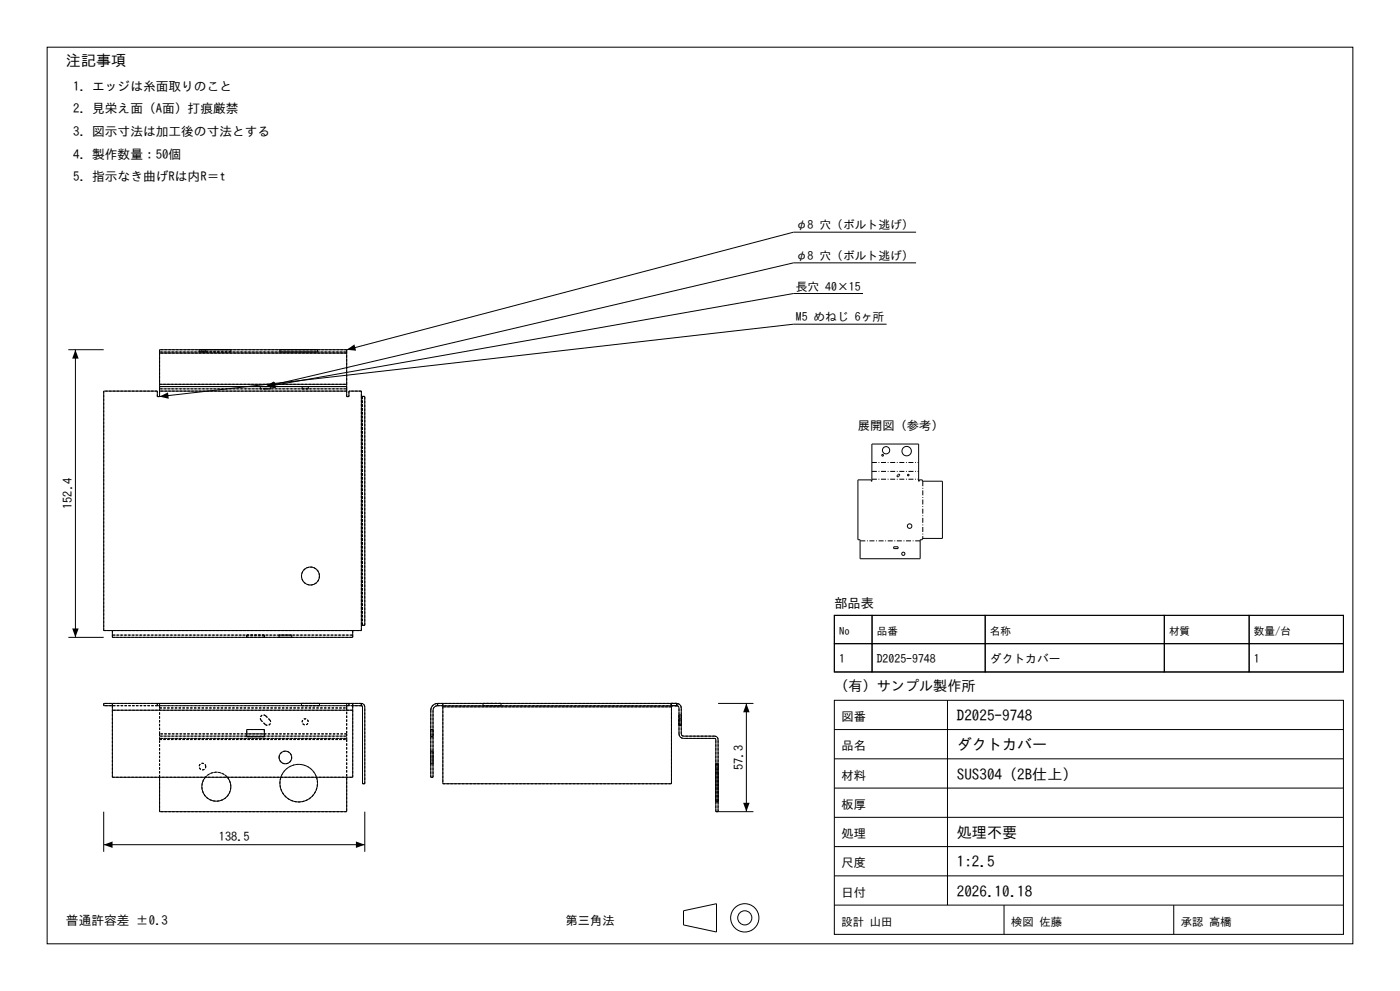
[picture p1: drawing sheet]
<svg xmlns="http://www.w3.org/2000/svg" width="420mm" height="297mm" viewBox="0 0 420 297" stroke-linecap="round" stroke-linejoin="round" font-family="sans-serif">
<g fill="none" stroke="#000" stroke-width=".3">
<path d="M14.1 14.1h391.8v268.8h-391.8zM274.8 69.6h-36.7l-134.1 35.2M274.8 78.8h-36.7l-158.4 37.1M258.9 88h-20.8l-158.1 27.9M266 97.2h-27.9l-190.2 21.7M20.5 104.8h10.6M22.6 104.8v86.2M47.9 115.9v1.3M47.9 115.2v.7M47.9 105.8v-1h56.1v1M47.9 105.8v9.4M47.9 117.2v1.7"/>
<path d="M47.9 117.2h56.1M47.9 115.9h56.1M47.9 115.2h56.1M47.9 105.8h56.1M59.7 104.8h9.6M78.1 115.9h1.6M79.7 115.9h1.5M84 104.8h11.3M90.6 115.9h1.9M104 115.2v.7M104 115.9v1.3M104 117.2v1.7h.7v-1.7h3.7v71.8h-77.3v-71.8h16.1v1.7h.7"/>
<path d="M104 105.8v9.4M108.4 118.8h1v68.6h-1M261.6 133.1h14v11.1h.2v-.4h.9v.4h6v17.2h-6v.4h-.7v5.7h-18v-5.7h-.6v-18h4v.4h.2zM269.5 142.2a.24 .24 0 0 1 .3 0 .24 .24 0 0 1 0 .3l-.3 .3a.24 .24 0 0 1-.3 0 .24 .24 0 0 1 0-.3zM268.1 163.9h1.3v.5h-1.3zM20.5 191h10.6M33.7 189v2h72.1v-2M250.3 184.4h11.3v8.5h-11.3zM250.3 192.9h11.3v8.5h-11.3zM250.3 184.4h152.7v17h-152.7zM261.6 184.4h34v8.5h-34zM261.6 192.9h34v8.5h-34z"/>
<path d="M295.6 184.4h53.7v8.5h-53.7zM295.6 192.9h53.7v8.5h-53.7zM349.3 184.4h25.4v8.5h-25.4zM349.3 192.9h25.4v8.5h-25.4zM374.7 184.4h28.3v8.5h-28.3zM374.7 192.9h28.3v8.5h-28.3zM33.7 210.8v2.1M33.7 212.9h72.1M33.7 212.9v20h72.1v-20M74 219.9h5.3M74 218.6h5.3v2.2h-5.3zM90.4 210.8h5.4"/>
<path d="M105.8 210.8v2.1M105.8 211.5h2.6M108.4 210.8a1.02 1.02 0 0 1 1 1v23.1h-.6v-23.1l-.4-.3M108.4 210.8v.7M108.4 210.8h-77.3v.7h2.6M131.3 210.8a2.04 2.04 0 0 0-2.1 2.1v20h.7v-20a1.36 1.36 0 0 1 1.4-1.4M131.3 211.5h1.5M131.3 210.8h71.7M131.3 210.8v.7M132.8 210.8v1M132.8 211.8v23.1h68.6v-23.1M132.8 211.8h68.6"/>
<path d="M201.4 210.8v1M201.4 211.5h1.6M203 211.5l.4 .1 .3 .6v7.7a1.36 1.36 0 0 0 1.4 1.4l9.5 .1 .1 21.9h11.3M203 210.8a1.36 1.36 0 0 1 1.4 1.4v7.7l.3 .6 9.7 .1a1.02 1.02 0 0 1 1 1v21.7M203 210.8v.7M215.4 210.8h10.6M223.9 210.8v32.5M250.3 209.9h152.7v70.1h-152.7zM250.3 218.6h152.7M284.2 209.9v61.4M47.9 232.9v10.4h56.1v-10.4M61.6 232.9a4.4 4.4 0 0 0 .3 6 4.4 4.4 0 0 0 6 0 4.4 4.4 0 0 0 .3-6"/>
<path d="M84.2 232.9a5.6 5.6 0 0 0 5.4 7.5 5.6 5.6 0 0 0 5.4-7.5M250.3 236.2h152.7M250.3 227.4h152.7M31.1 243.3v12M31.1 253.2h78.3M109.4 243.3v12M250.3 253.7h152.7M250.3 245h152.7M205.1 273l9.8-2.2v8.5l-9.8-2.1zM250.3 271.3h152.7M250.3 262.5h152.7M301.2 271.3v8.7"/>
<path d="M352.1 271.3v8.7"/>
<circle cx="264.8" cy="136.4" r=".25"/>
<circle cx="265.8" cy="134.9" r="1.09"/>
<circle cx="272" cy="135.2" r="1.41"/>
<circle cx="272.5" cy="142.4" r=".23"/>
<circle cx="272.9" cy="157.7" r=".68"/>
<circle cx="93.1" cy="172.6" r="2.7"/>
<circle cx="271" cy="166" r=".48"/>
<circle cx="85.6" cy="227" r="1.9"/>
<circle cx="223.4" cy="275.1" r="4.2"/>
<circle cx="223.4" cy="275.1" r="2.12"/>
</g>
<g fill="none" stroke="#000" stroke-width=".3" stroke-dasharray=".7 .4" stroke-linecap="butt">
<path d="M31.1 117.2v71.8M47.2 117.2h-16.1M47.2 118.9v-1.7M47.9 118.9h-.7M47.9 117.2v1.7M47.9 105.5v-.7M47.9 105.8v-.3M47.9 105.8v9.4M47.9 116.5v-1.3M47.9 117.2v-.7M47.9 116.5h56.1M47.9 115.2h56.1"/>
<path d="M47.9 105.5h56.1M59.7 105.5h2M59.7 104.8h2M59.7 104.8v.7M60.5 105.5h8.8M60.5 104.8h8.8M60.5 104.8v.7M61.7 105.5h-2M61.7 104.8h-1.2M61.7 105.5v-.7M69.3 105.5h-8.8M69.3 105.5v-.7"/>
<path d="M78.1 116.5h.3M78.1 115.9h.3M78.1 115.9v.6M79.6 116.5h-1.2M79.6 116.5h1.6M79.6 115.9h-1.2M79.6 115.9h.1M79.7 116.5h-1.6M79.7 116.5h1.2M79.7 115.9h1.2M80.9 115.9h.3M81.2 116.5h-.3"/>
<path d="M81.2 115.9h-3.1M81.2 115.9v.6M84 105.5h11.3M84 104.8h11.3M84 104.8v.7M90.6 116.5h1.9M90.6 115.9h1.9M90.6 115.9v.6M92.5 116.5h-1.9M92.5 116.5v-.6M95.3 105.5h-11.3M95.3 105.5v-.7"/>
<path d="M104 117.2h-56.1M104 118.9v-1.7M104 117.2v-.7M104 116.5v-1.3M104 115.2v-9.4M104 105.8v-.3M104 105.5v-.7M104 116.5h-56.1M104 105.8h-56.1M104 105.5h-56.1M104 104.8h-56.1M104.7 117.2v1.7"/>
<path d="M104.7 118.9h-.7M108.4 118.8v68.6M108.4 118.8v-1.6M108.4 117.2h-3.7M108.4 118.8h.4M108.8 118.8v68.6M108.8 118.8h.6M95.8 172.6a2.7 2.7 0 0 1-3.8 2.5 2.7 2.7 0 0 1-.6-4.5 2.7 2.7 0 0 1 4.3 1.3l.1 .7M31.1 189h2.6M33.7 189v1.3M33.7 190.3v.7M33.7 190.3h72.1"/>
<path d="M33.7 191h72.1M74 190.3h5.3M74 191h5.3M74 190.3v.7M79.3 190.3h-5.3M79.3 191h-5.3M79.3 190.3v.7M83.7 190.3h3.8M83.7 191h3.8M83.7 190.3v.7M87.5 190.3h-3.8M87.5 191h-3.8"/>
<path d="M87.5 191v-.7M105.8 189h-72.1M105.8 189h2.6M105.8 190.3h-72.1M105.8 189v1.3M105.8 190.3v.7M108.4 189v-1.6M108.4 187.4h.4M108.8 187.4h.6M108.8 187.4v-68.6M109.4 187.4v-68.6M31.1 211.5v-.7"/>
<path d="M33.7 210.8v.7M33.7 211.5v1.4M33.7 212.9v20M47.2 211.5h-16.1M47.2 210.8h-16.1M47.2 211.5v-.7M47.9 211.5h-.7M47.9 210.8h-.7M47.9 211.5v-.7M47.9 212.2v-1.4M47.9 219.9v-7.7M47.9 219.9v1.4"/>
<path d="M47.9 211.5v.7M47.9 212.2h56.1M74 218.6h5.3M74 219.9h-26.1M79.3 218.6v2.2M79.6 217.1l-1.2-1.2M79.6 217.1a.96 .96 0 0 0 1.3 0 .96 .96 0 0 0 0-1.4M79.7 214.5a.96 .96 0 0 0-1.3 0 .96 .96 0 0 0 0 1.4M79.7 214.5l1.2 1.2M90.4 211.5h5.4M90.4 210.8h5.4M90.4 210.8v.7"/>
<path d="M92.5 216.3a.92 .92 0 0 0-1.3-.8 .92 .92 0 0 0-.3 1.5 .92 .92 0 0 0 1.5-.2l.1-.5M95.8 211.5h-5.4M95.8 211.5v-.7M104 211.5h-56.1M104 211.5v.7M104 211.5v-.7M104 212.2v7.7M104 219.9v1.4M104 212.2v-1.4M104 219.9h-24.7M104 219.9h-56.1M104.7 211.5h-.7"/>
<path d="M104.7 210.8h-.7M104.7 211.5v-.7M105.8 211.5h-72.1M105.8 210.8v.7M105.8 212.9h-72.1M105.8 211.5v1.4M108.4 210.8v.7M108.4 211.5h-3.7M108.4 210.8h-3.7M108.4 211.5l.4 .3M108.4 211.5v-.7M109.4 211.8a1.02 1.02 0 0 0-1-1"/>
<path d="M129.2 212.9a2.04 2.04 0 0 1 2.1-2.1M129.2 212.9v20M129.2 218.6v2.2M129.9 212.9v20M129.9 218.6v2.2M129.9 218.6h-.7M131.3 210.8v.7M131.3 211.5v-.7M131.3 211.5a1.36 1.36 0 0 0-1.4 1.4M132.8 210.8v.7M132.8 211.5v.3M132.8 211.8v23.1"/>
<path d="M144.9 211.5h5.4M144.9 210.8h5.4M144.9 210.8v.7M147.6 211.5h-2.7M147.6 210.8h-2.7M150.3 211.5h-2.7M150.3 210.8h-2.7M150.3 210.8v.7M201.4 211.5h1.6M201.4 210.8h1.6M201.4 211.5v-.7M201.4 211.5h-68.6"/>
<path d="M201.4 211.8h-68.6M201.4 211.5v.3M201.4 210.8v.7M203 211.5h-71.7M203 211.5h-1.6M203 210.8h-71.7M203 210.8h-1.6M203 211.5v-.7M203 211.5l.4 .1 .3 .6M203.7 219.9a1.36 1.36 0 0 0 1.4 1.4M203.7 219.9v-7.7M203.7 217.1v-1.2"/>
<path d="M203.7 214.5v-.2M203.7 214.3v1.6M203.7 214.5v1.2M203.7 217.1v.3M203.7 217.4v-1.7M203.7 216.3v-.9M203.7 215.4v1.9M203.7 217.3v-1M204.4 212.2a1.36 1.36 0 0 0-1.4-1.4M204.4 219.9v-7.7M204.4 217.1v-1.2M204.4 214.5v-.2"/>
<path d="M204.4 214.3v1.6M204.4 214.5v1.2M204.4 217.1v.3M204.4 217.4v-1.7M204.4 216.3v-.9M204.4 215.4v1.9M204.4 217.3v-1M204.4 214.3h-.7M204.4 217.4h-.7M204.4 215.4h-.7M204.4 217.3h-.7M33.7 232.9h72.1"/>
<path d="M47.9 220.6v-.7M47.9 221.6v-1M47.9 232.9v-11.3M47.9 221.3v.3M47.9 221.3h56.1M47.9 220.6h56.1M47.9 221.6h56.1M61.7 229.7a1 1 0 0 0-1.3-.9 1 1 0 0 0-.4 1.6 1 1 0 0 0 1.6-.2l.1-.5M68.2 232.9a4.4 4.4 0 0 0-6.6 0M69.3 235.8a4.4 4.4 0 0 0-6.3-4 4.4 4.4 0 0 0-.8 7.4 4.4 4.4 0 0 0 6.9-2.5l.2-.9M74 220.8v-2.2M79.3 220.8h-5.3"/>
<path d="M83.7 227a1.9 1.9 0 0 1 2.7-1.7 1.9 1.9 0 0 1 .5 3.1 1.9 1.9 0 0 1-3.1-.8l-.1-.6M95 232.9a5.6 5.6 0 0 0-5.4-3.8 5.6 5.6 0 0 0-5.4 3.8M95.3 234.7a5.6 5.6 0 0 0-8.2-5.1 5.6 5.6 0 0 0-.9 9.6 5.6 5.6 0 0 0 9-3.4l.1-1.1M104 221.3v.3M104 221.6v11.3M104 221.6v21.7M104 221.6v-1M104 220.6v-.7M104 221.3h-56.1M104 220.6h-56.1M105.8 232.9v-20M108.8 234.9v-23.1"/>
<path d="M108.8 234.9h.6M109.4 234.9v-23.1M129.2 220.8v-2.2M129.2 227v-1.9M129.2 225.1v3.8M129.2 228.9v-1.9M129.2 228.9h.7M129.2 225.1h.7M129.9 232.9h-.7M129.9 220.8v-2.2M129.9 227v-1.9M129.9 225.1v3.8"/>
<path d="M129.9 228.9v-1.9M129.9 220.8h-.7M132.8 234.9h68.6M201.4 234.9v-23.1M205.1 220.6l-.4-.1-.3-.6M214.4 220.6h-9.3M214.4 221.3l.3 .3M214.4 221.3h-9.3M214.7 229.7v-1M214.7 228.7v2M214.7 230.7v-1M214.7 235.8v-4.4"/>
<path d="M214.7 231.4v8.7M214.7 234.7v-5.6M214.7 229.1v11.3M215.4 221.6a1.02 1.02 0 0 0-1-1M215.4 229.7v-1M215.4 228.7v2M215.4 230.7v-1M215.4 235.8v-4.4M215.4 231.4v8.7M215.4 234.7v-5.6M215.4 229.1v11.3M215.4 228.7h-.7"/>
<path d="M215.4 230.7h-.7M215.4 231.4h-.7M215.4 229.1h-.7M47.9 243.3v-21.7M104 243.3h-56.1M214.7 243.3h.7M214.7 243.3v-21.7M214.7 240.1v-4.3M214.7 240.4v-5.7M215.4 243.3v-21.7M215.4 240.1v-4.3M215.4 240.4v-5.7"/>
<path d="M215.4 240.1h-.7M215.4 240.4h-.7"/>
</g>
<path d="M22.6 104.8l1 2.7h-1.9zM47.9 118.9l2.5-1.3 .2 1.9zM79.7 115.9l2.4-1.6 .4 1.9zM80 115.9l2.4-1.5 .4 1.9zM104 104.8l2.3-1.6 .5 1.9zM21.7 188.4h1.9l-1 2.6zM223.9 210.8l1 2.7h-2zM31.1 253.2l2.7-1v1.9zM106.8 252.2l2.6 1-2.6 .9zM222.9 240.6h2l-1 2.7z" fill="#000"/>
<path d="M261.6 138.6h14M261.6 143.6h14M261.6 141.3h14M276.8 144.2v17.2M276 162.1h-18" fill="none" stroke="#000" stroke-width=".3" stroke-dasharray="1.5 .5 .2 .5" stroke-linecap="butt"/>
<g font-size="4.5">
<text x="19.8" y="19.8">注記事項</text>
<text x="287.1" y="216.1">D2025-9748</text>
<text x="287.1" y="224.9">ダクトカバー</text>
<text x="287.1" y="233.6">SUS304（2B仕上）</text>
<text x="287.1" y="251.2">処理不要</text>
<text x="287.1" y="259.9">1:2.5</text>
<text x="287.1" y="268.7">2026.10.18</text>
</g>
<text font-size="4.2" x="250.3" y="207.1">（有）サンプル製作所</text>
<text font-size="4" x="250.3" y="182.3">部品表</text>
<g font-size="3.8">
<text x="21.9" y="27.2">1. エッジは糸面取りのこと</text>
<text x="21.9" y="33.9">2. 見栄え面（A面）打痕厳禁</text>
<text x="21.9" y="40.7">3. 図示寸法は加工後の寸法とする</text>
<text x="21.9" y="47.5">4. 製作数量：50個</text>
<text x="21.9" y="54.3">5. 指示なき曲げRは内R＝t</text>
<text x="19.8" y="277.2">普通許容差 ±0.3</text>
</g>
<g font-size="3.7">
<text x="257.4" y="128.8">展開図（参考）</text>
<text x="21.6" y="152.5" transform="rotate(-90 21.6 152.5)">152.4</text>
<text x="252.4" y="216.1">図番</text>
<text x="252.4" y="224.9">品名</text>
<text x="222.9" y="230.7" transform="rotate(-90 222.9 230.7)">57.3</text>
<text x="252.4" y="233.6">材料</text>
<text x="252.4" y="242.4">板厚</text>
<text x="252.4" y="251.2">処理</text>
<text x="65.7" y="252.2">138.5</text>
<text x="252.4" y="259.9">尺度</text>
<text x="252.4" y="268.7">日付</text>
<text x="169.7" y="277.2">第三角法</text>
</g>
<g font-size="3.5">
<text x="238.8" y="68.7">φ8 穴（ボルト逃げ）</text>
<text x="238.8" y="77.9">φ8 穴（ボルト逃げ）</text>
<text x="238.8" y="87.1">長穴 40×15</text>
<text x="238.8" y="96.3">M5 めねじ 6ヶ所</text>
<text x="251.7" y="198.8">1</text>
<text x="263" y="198.8">D2025-9748</text>
<text x="297" y="198.8">ダクトカバー</text>
<text x="376.2" y="198.8">1</text>
</g>
<g font-size="3.4">
<text x="252.4" y="277.5">設計 山田</text>
<text x="303.3" y="277.5">検図 佐藤</text>
<text x="354.2" y="277.5">承認 高橋</text>
</g>
<g font-size="3.2">
<text x="251.7" y="190.4">No</text>
<text x="263" y="190.4">品番</text>
<text x="297" y="190.4">名称</text>
<text x="350.7" y="190.4">材質</text>
<text x="376.2" y="190.4">数量/台</text>
</g>
</svg>
